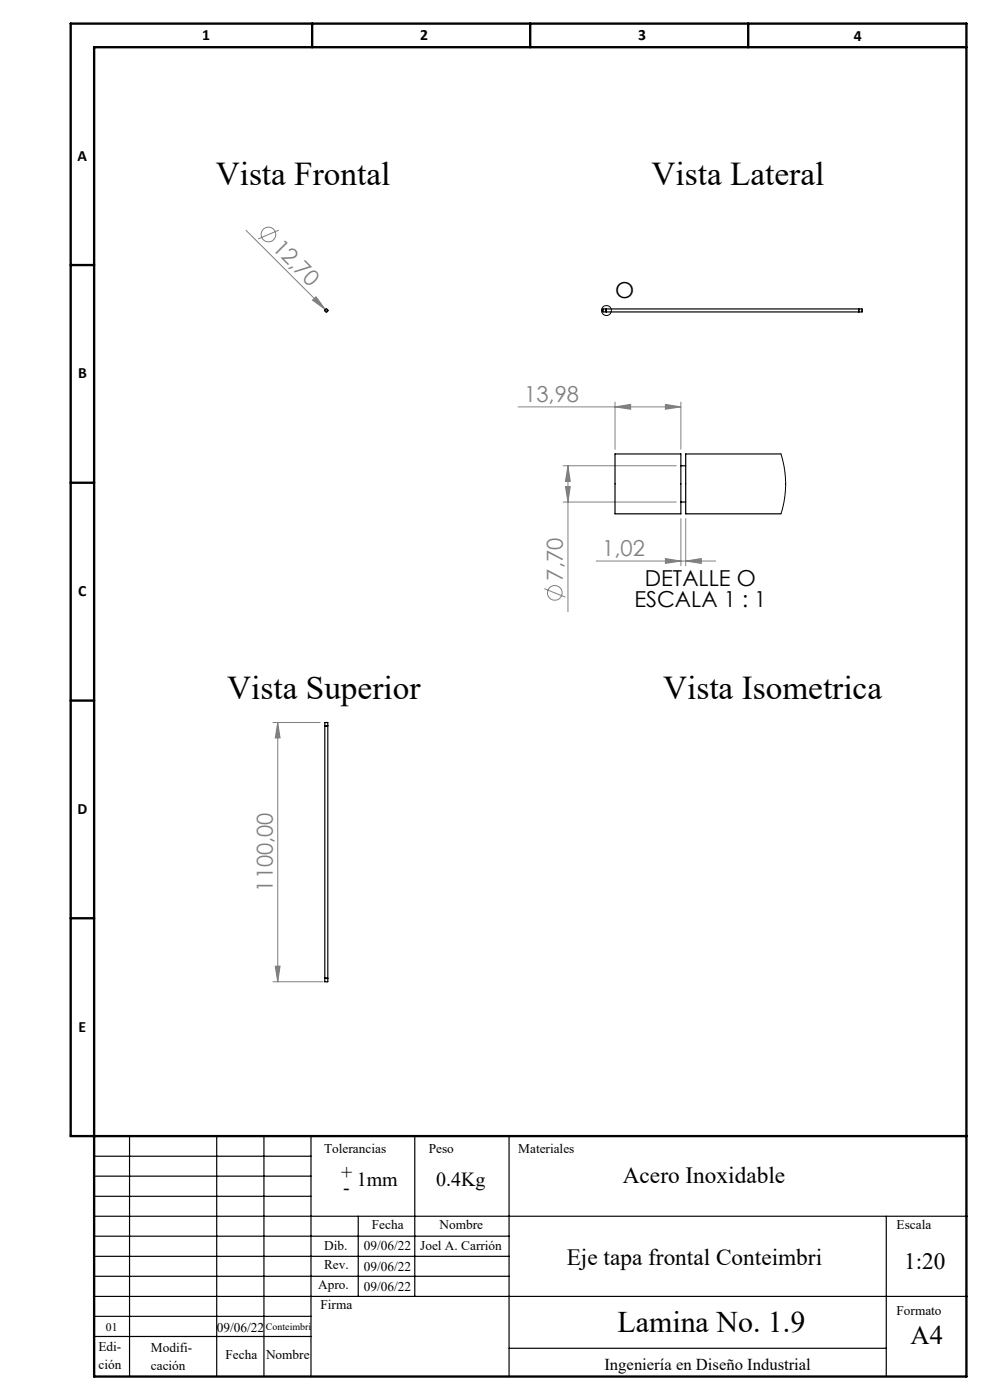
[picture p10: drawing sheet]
<svg xmlns="http://www.w3.org/2000/svg" width="210mm" height="297mm" viewBox="0 0 210 297" stroke-linecap="round" stroke-linejoin="round" font-family="sans-serif">
<g fill="none" stroke="#000" stroke-width=".25">
<path d="M20 258h185M20 245.3h46M20 249.5h46M20 253.8h46M27.5 241v51M46 241v51M56 241v51M66 241v51M76 258v17M88 241v34M108 241v51M188 258v34"/>
<path d="M20 275h185M20 262.3h88M20 270.8h88M20 266.5h88M20 279.3h46M20 283.5h46M108 286h80"/>
</g>
<path d="M66.2 5v5M112.5 5v5M158.7 5v5M205 10h-185v282h185v-287h-190v236h190M15 56.2h5M15 102.4h5M15 148.6h5M15 194.8h5" fill="none" stroke="#000" stroke-width=".5"/>
<g fill="none" stroke="#808080" stroke-width=".21">
<path d="M52.2 48.9l16.8 16.7M59.2 48.8l-4.4 1.9M66.3 63.7l.7-.7 2 2.6zM69 65.6l.4 .5M109.9 86.3h34.5M119.5 98.8h23.9M120.5 98.8l.5 3.3h-1.1zM120.5 98.8v31M130.5 86.3l3.3-.5v1zM130.5 85.3v10M141.1 85.8l3.3 .5-3.3 .5zM144.4 85.3v10"/>
<path d="M119.5 106.5h23.9M119.9 103.2h1.1l-.5 3.3zM126.5 119h25.3M141.1 118.5l3.3 .5-3.3 .5zM144.4 110v10M145.5 119l3.3-.5v1zM145.5 110v10M115.5 124.9l4.4 1.8M57.9 153.3h10M58.9 153.3l.5 3.3h-1zM58.9 153.3v55M57.9 208.3h10.6"/>
<path d="M58.4 205h1l-.5 3.3z"/>
<circle cx="56.9" cy="49.7" r="1.55"/>
<circle cx="117.7" cy="125.8" r="1.55"/>
</g>
<g fill="none" stroke="#000" stroke-width=".21">
<path d="M69.1 65.9h.3M69.2 65.8v.2"/>
<circle cx="128.6" cy="65.9" r="1.04"/>
</g>
<path d="M69 65.9h-.2M69.2 65.6v-.2M69.2 66.1v.2M69.5 65.9h.2" fill="none" stroke="#000" stroke-width=".21" stroke-dasharray="15.2 1.3 1.3 1.3"/>
<g fill="#808080">
<path d="M66.3 63.7l.7-.7 2 2.6z"/>
<path d="M141.1 85.8l3.3 .5-3.3 .5zM130.5 86.3l3.3-.5v1z"/>
<path d="M141.1 118.5l3.3 .5-3.3 .5zM145.5 119l3.3-.5v1z"/>
<path d="M119.9 103.2h1.1l-.5 3.3zM120.5 98.8l.5 3.3h-1.1z"/>
<path d="M58.9 153.3l.5 3.3h-1zM58.4 205h1l-.5 3.3z"/>
</g>
<g fill="none" stroke="#000" stroke-width=".25">
<path d="M127.9 65.5h55v.7h-55zM128.6 66.1h.1M128.6 65.7h.1M128.6 65.5v.7M182.1 66.1h.1M182.1 65.7h.1M182.2 65.5v.7M130.5 96.3h13.9v12.7h-13.9zM144.4 98.8h1.1M165.7 96.3h-20.2v12.7h20.2M144.4 106.5h1.1M68.9 154h.6v53.5h-.6z"/>
<path d="M68.9 153.3h.6v.6h-.6zM69 153.9v.1M69.4 153.9v.1M68.9 207.6h.6v.7h-.6zM69 207.5v.1M69.4 207.5v.1"/>
<circle cx="69.2" cy="65.9" r=".32"/>
</g>
<path d="M165.7 96.3l.7 2.9 .3 2.9-.2 3.3-.8 3.6" fill="none" stroke="#000" stroke-width=".21"/>
<g font-size="7.1">
<text x="45.8" y="39.2">Vista Frontal</text>
<text x="138.2" y="39.2">Vista Lateral</text>
<text x="48.2" y="148.3">Vista Superior</text>
<text x="140.7" y="148.3">Vista Isometrica</text>
</g>
<text font-size="6.3" x="131" y="282.5">Lamina No. 1.9</text>
<text font-size="5.6" x="193.1" y="285.1">A4</text>
<g font-size="4.9">
<text x="132.1" y="251.1">Acero Inoxidable</text>
<text x="120.2" y="268.4">Eje tapa frontal Conteimbri</text>
<text x="191.8" y="269.3">1:20</text>
</g>
<g font-size="4.7" fill="#808080">
<text x="57.6" y="52.8" transform="rotate(45 57.6 52.8)">12,70</text>
<text x="111.2" y="85.3">13,98</text>
<text x="127.8" y="118">1,02</text>
<text x="119.4" y="123.2" transform="rotate(-90 119.4 123.2)">7,70</text>
<text x="57.9" y="189.1" transform="rotate(-90 57.9 189.1)">1100,00</text>
</g>
<g font-size="4.7">
<text x="130.5" y="63.3">O</text>
<text x="136.8" y="124.3">DETALLE O</text>
<text x="134.6" y="128.8">ESCALA 1 : 1</text>
</g>
<g font-size="4.2">
<text x="72.4" y="250.2">+</text>
<text x="75.7" y="251.6">1mm</text>
<text x="92.5" y="251.6">0.4Kg</text>
<text x="72.8" y="253.3">-</text>
</g>
<text font-size="3.5" x="128.2" y="290.6">Ingeniería en Diseño Industrial</text>
<g font-size="3.3">
<text x="42.9" y="8.4">1</text>
<text x="89.1" y="8.4">2</text>
<text x="135.4" y="8.4">3</text>
<text x="181.1" y="8.7">4</text>
<text x="16.5" y="34.1">A</text>
<text x="16.5" y="80.3">B</text>
<text x="16.6" y="126.5">C</text>
<text x="16.4" y="172.7">D</text>
<text x="16.7" y="218.9">E</text>
</g>
<g font-size="2.8">
<text x="68.7" y="244.7">Tolerancias</text>
<text x="91" y="244.7">Peso</text>
<text x="109.9" y="244.7">Materiales</text>
<text x="78.9" y="260.8">Fecha</text>
<text x="93.3" y="260.8">Nombre</text>
<text x="190.2" y="260.8">Escala</text>
<text x="68.7" y="265.1">Dib.</text>
<text x="68.7" y="269.3">Rev.</text>
<text x="77.2" y="265.2">09/06/22</text>
<text x="77.2" y="269.6">09/06/22</text>
<text x="89.1" y="265.1">Joel A. Carrión</text>
<text x="67.5" y="273.4">Apro.</text>
<text x="77.2" y="273.9">09/06/22</text>
<text x="68" y="277.7">Firma</text>
<text x="190.2" y="279.1">Formato</text>
<text x="20.9" y="286.7">Edi-</text>
<text x="32" y="286.8">Modifi-</text>
<text x="46" y="282.5">09/06/22</text>
<text x="20.9" y="290.5">ción</text>
<text x="32" y="290.6">cación</text>
<text x="47.8" y="288.2">Fecha</text>
<text x="56.4" y="288.2">Nombre</text>
</g>
<text font-size="2.5" x="22.5" y="282.3">01</text>
<text font-size="2.1" x="56.4" y="282.3">Conteimbri</text>
</svg>
